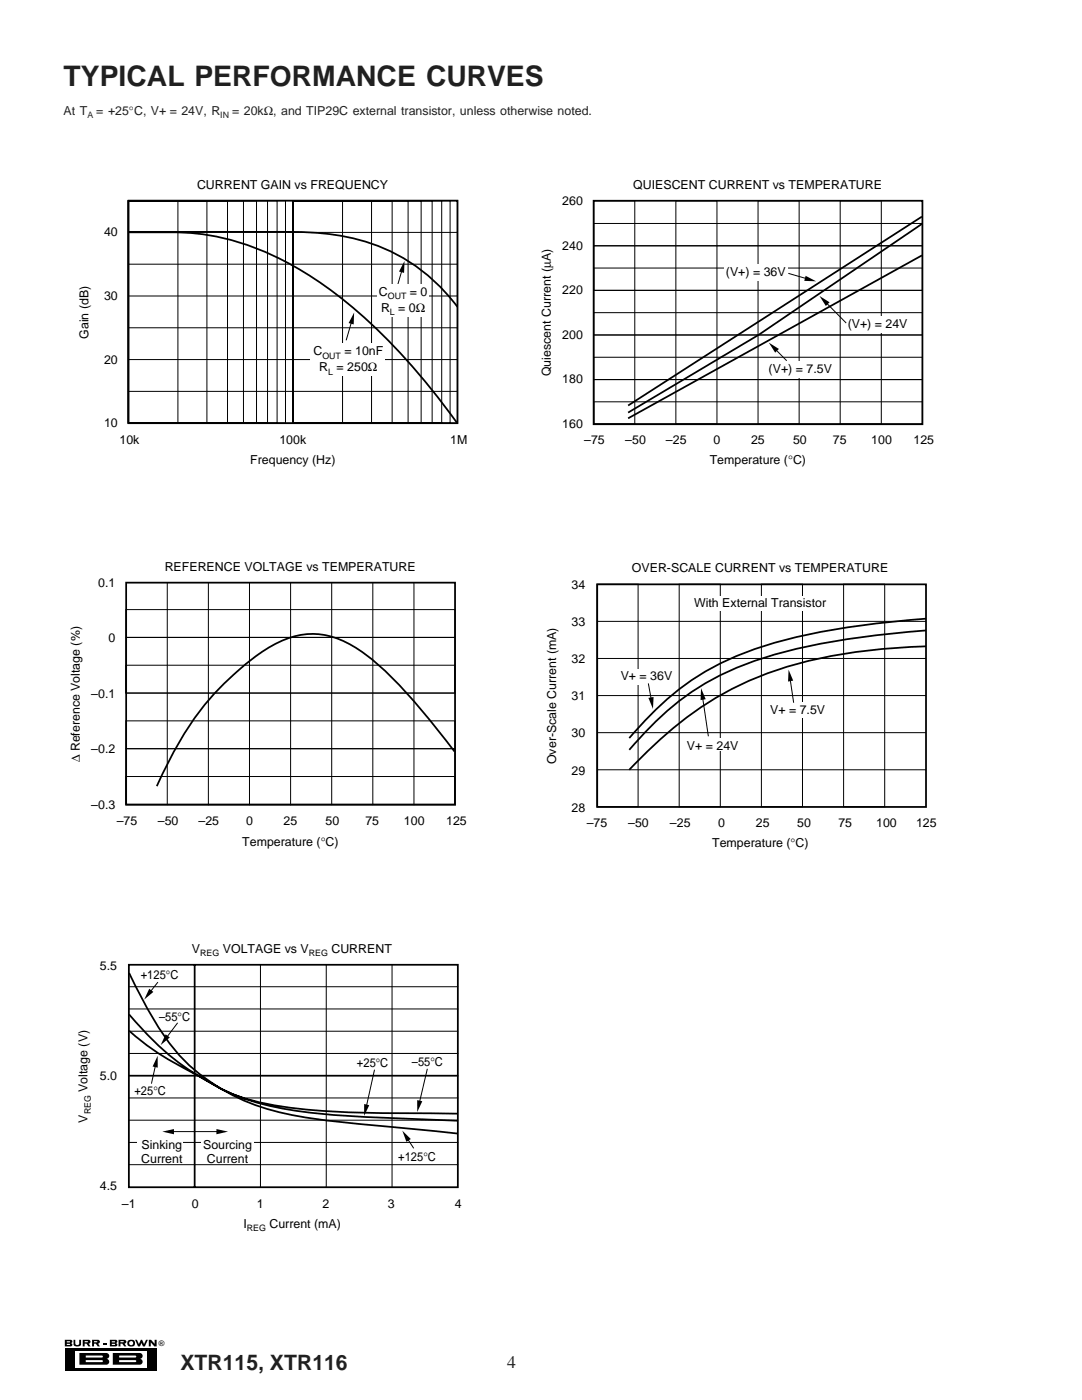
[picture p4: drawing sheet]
<svg xmlns="http://www.w3.org/2000/svg" width="216mm" height="279mm" viewBox="0 0 216 279" stroke-linecap="round" stroke-linejoin="round" font-family="sans-serif">
<path d="M12.9 269h18.4v4.6h-18.4z" fill="#000"/>
<path d="M14.9 269.6h14.4v3.4h-14.4z" fill="#fff"/>
<path d="M15.8 270h5.4a.58 .58 0 0 1 .6 .6 .58 .58 0 0 1-.6 .6 .58 .58 0 0 1 .6 .6 .58 .58 0 0 1-.6 .6h-5.4z" fill="#000"/>
<g fill="#fff">
<path d="M17.1 270.5h3.2l.2 .2-.2 .2h-3.2z"/>
<path d="M17.1 271.4h3.2l.2 .2-.2 .2h-3.2z"/>
</g>
<path d="M22.5 270h5.4a.58 .58 0 0 1 .6 .6 .58 .58 0 0 1-.6 .6 .58 .58 0 0 1 .6 .6 .58 .58 0 0 1-.6 .6h-5.4z" fill="#000"/>
<g fill="#fff">
<path d="M23.8 270.5h3.2l.2 .2-.2 .2h-3.2z"/>
<path d="M23.8 271.4h3.2l.2 .2-.2 .2h-3.2z"/>
</g>
<path d="M12.9 267.4h1.2a.33 .33 0 0 1 .3 .3 .33 .33 0 0 1-.3 .3 .33 .33 0 0 1 .3 .4 .33 .33 0 0 1-.3 .3h-1.2zM18.4 267.4h1.2a.38 .38 0 0 1 .3 .4 .38 .38 0 0 1-.3 .3l.3 .6h-.4l-.4-.5h-.3v.5h-.4z" fill="#000"/>
<path d="M18.8 267.7l.6 .1-.6 .1z" fill="#fff"/>
<path d="M14.7 267.4l.3 .1a.7 .7 0 0 0 .4 .9h.2a.92 .92 0 0 0 .2-1h.4v.1a.85 .85 0 0 1-.6 1.2h-.2a.61 .61 0 0 1-.7-.4zM21.9 267.4h1.2a.33 .33 0 0 1 .3 .3 .33 .33 0 0 1-.3 .3 .33 .33 0 0 1 .3 .4 .33 .33 0 0 1-.3 .3h-1.2z" fill="#000"/>
<g fill="#fff">
<path d="M22.3 267.7l.7 .1-.7 .1z"/>
<path d="M22.3 268.2l.7 .1-.7 .1z"/>
</g>
<path d="M23.7 267.4h1.1a.38 .38 0 0 1 .4 .4 .38 .38 0 0 1-.4 .3l.4 .6h-.4l-.4-.5h-.4v.5h-.3z" fill="#000"/>
<path d="M24 267.7l.7 .1-.7 .1z" fill="#fff"/>
<path d="M25.6 267.5l.3-.1a.74 .74 0 0 1 1 .7 .74 .74 0 0 1-1.1 .6 .68 .68 0 0 1-.2-1.2z" fill="#000"/>
<circle cx="26.2" cy="268.1" r=".4" fill="#fff"/>
<path d="M16.5 267.4h1.2a.38 .38 0 0 1 .4 .4 .38 .38 0 0 1-.4 .3l.4 .6h-.5l-.3-.5h-.4v.5h-.4zM27 267.4h.3l.4 .8 .4-.8h.2l.4 .8 .4-.8h.4l-.6 1.3h-.4l-.3-.7-.3 .7h-.3zM29.7 267.4h.4l.8 .8v-.8h.4v1.3h-.5l-.7-.8v.8h-.4z" fill="#000"/>
<path d="M16.9 267.7l.7 .1-.7 .1z" fill="#fff"/>
<path d="M20.6 268h.6v.3h-.6z" fill="#000"/>
<g fill="#fff">
<path d="M13.3 267.7l.7 .1-.7 .1z"/>
<path d="M13.3 268.2l.7 .1-.7 .1z"/>
</g>
<path d="M25.7 40h65.6v44.5h-65.6zM25.7 46.3h28.5a60.6 60.6 0 0 1 19.5 2.2 35.6 35.6 0 0 1 17.6 12.7M25.7 46.4h5.5a49 49 0 0 1 28.8 7.5 96.7 96.7 0 0 1 24.4 21.7l6.8 8.7" fill="none" stroke="#000" stroke-width=".35"/>
<path d="M70.7 62.4l-.1 2.3-1-.2z" fill="#000"/>
<g fill="none" stroke="#000" stroke-width=".2">
<path d="M25.6 40h9.9v44.5h-9.9zM25.6 40h15.7v44.5h-15.7zM25.6 40h19.8v44.5h-19.8zM25.6 40h23v44.5h-23zM25.6 40h25.6v44.5h-25.6zM25.6 40h27.8v44.5h-27.8zM25.6 40h29.7v44.5h-29.7zM25.6 40h31.4v44.5h-31.4zM25.6 40h32.9v44.5h-32.9zM25.7 46.4h65.6M25.7 52.7h65.6M25.7 59.1h65.6"/>
<path d="M58.5 40h15.6v44.5h-15.6zM58.5 40h19.7v44.5h-19.7zM58.5 40h22.9v44.5h-22.9zM58.5 40h25.5v44.5h-25.5zM58.5 40h27.7v44.5h-27.7zM58.5 40h29.6v44.5h-29.6zM58.5 40h31.3v44.5h-31.3zM58.5 40h32.8v44.5h-32.8zM58.5 40h9.9v44.5h-9.9zM25.7 65.4h65.6M25.7 71.8h65.6M25.7 78.1h65.6"/>
<path d="M70.3 63.8l-1.2 4.1"/>
</g>
<path d="M62 68.5h14.8v6.6h-14.8z" fill="#fff"/>
<path d="M80.7 52.1l-.1 2.4-1-.3z" fill="#000"/>
<path d="M80.3 53.5l-1.2 4.1" fill="none" stroke="#000" stroke-width=".2"/>
<path d="M75.4 56.6h10.2v6.6h-10.2z" fill="#fff"/>
<path d="M118.5 40.1h65.6v44.6h-65.6zM184 44.7l-32.6 22.1-26.1 15.5M184 43.2l-58.7 37.7M184 51l-58.7 32.5M25.2 116.3h65.6v44.3h-65.6zM90.7 150a115.3 115.3 0 0 0-16-18 20.6 20.6 0 0 0-11.7-5.5 16.9 16.9 0 0 0-9.9 3.1 55.9 55.9 0 0 0-19.7 22.9l-2.1 4.4" fill="none" stroke="#000" stroke-width=".35"/>
<g fill="none" stroke="#000" stroke-width=".2">
<path d="M118.5 44.6h65.6v4.4h-65.6zM118.5 49.1h65.6v8.9h-65.6zM118.5 53.5h65.6v4.4h-65.6zM118.5 40.1h8.2v44.6h-8.2zM134.9 40.1h8.2v44.6h-8.2zM151.3 40.1h8.2v44.6h-8.2zM157.3 54.6l4.2 1.2M167.7 40.1h8.2v44.6h-8.2zM118.5 62.4h65.6v4.4h-65.6zM118.5 71.3h65.6v4.4h-65.6zM118.5 75.8h65.6v8.8h-65.6zM118.5 66.9h65.6"/>
<path d="M118.5 80.2h65.6v4.4h-65.6zM33.4 116.3v44.4M41.6 116.3v44.4M49.8 116.3v44.4M58 116.3v44.4M66.2 116.3v44.4M74.4 116.3v44.4M82.6 116.3v44.4M25.1 127.2h65.7v11.1h-65.7zM25.1 121.7h65.7v5.5h-65.7zM25.1 132.8h65.7v5.5h-65.7zM25.1 143.9h65.7v5.5h-65.7z"/>
<path d="M25.1 149.4h65.7v11.1h-65.7zM25.1 155h65.7v5.5h-65.7z"/>
</g>
<path d="M160.8 55l2.1 1.1h-2.4z" fill="#000"/>
<g fill="#fff">
<path d="M144.5 52.7h12.8v3.3h-12.8z"/>
<path d="M169.2 63.1h11.8v3.3h-11.8z"/>
</g>
<path d="M163.5 59.1l2 1.2-.7 .8z" fill="#000"/>
<path d="M164.5 60.1l4.4 4.4" fill="none" stroke="#000" stroke-width=".2"/>
<path d="M153.8 72.1h11.8v3.3h-11.8z" fill="#fff"/>
<path d="M153.4 68.4l2 1.2-.7 .8zM157.4 133.6l.9 2.2-1.1 .2zM129.4 139.3l1-.2-.1 2.4z" fill="#000"/>
<path d="M154.4 69.4l2.6 2.6M119.1 116.6h8.2v44.4h-8.2zM135.5 116.6h8.2v44.4h-8.2zM151.9 116.6h8.2v44.4h-8.2zM168.3 116.6h8.2v44.4h-8.2zM119.2 124h65.6M119.2 131.4h65.6M119.2 138.8h65.6M129.4 136.4l.6 3.7M157.6 135.1l.8 5.1M119.2 146.2h65.6M119.2 153.6h65.6" fill="none" stroke="#000" stroke-width=".2"/>
<path d="M119.2 116.6h65.6v44.4h-65.6zM184.8 123.5a149.4 149.4 0 0 0-32.3 5.4 53 53 0 0 0-25.5 16.8l-1.4 1.6M184.8 125.8a149.4 149.4 0 0 0-32.3 5.4 53 53 0 0 0-25.5 16.9l-1.4 1.5M184.8 129a98.9 98.9 0 0 0-32.3 5.6 68.2 68.2 0 0 0-25.3 17.4l-1.6 1.6" fill="none" stroke="#000" stroke-width=".35"/>
<g fill="#fff">
<path d="M159.3 140.1h2v3.1h-2z"/>
<path d="M126.4 133.6h2v3.1h-2z"/>
</g>
<path d="M139.9 137.3l.9 2.2-1 .2z" fill="#000"/>
<path d="M140.1 138.8l1.2 8.1" fill="none" stroke="#000" stroke-width=".2"/>
<g fill="#fff">
<path d="M142.1 147.4h2v2.5h-2z"/>
<path d="M138 118.9h27.4v2.9h-27.4z"/>
</g>
<path d="M31.5 210.7v2.4l-1-.3zM32.4 225.8l2.3-.5v1.1zM43.2 225.3l2.3 .5-2.3 .6zM72.7 220.3l1 .3-1 2.1zM80.3 225.6l1.7 1.7-.9 .6zM83.2 219.5l1.1 .3-1 2.1z" fill="#000"/>
<g fill="none" stroke="#000" stroke-width=".2">
<path d="M25.7 196.9h65.7M52 192.5v44.4M65.1 192.5v44.4M78.2 192.5v44.4M25.7 201.4h65.7M25.7 205.8h65.7M25.7 210.2h65.7M25.7 219.1h65.7M31.1 212.5l-.9 3.8M74.7 213.5l-1.8 8.1M85.3 213.3l-1.6 6.9M25.7 223.6h65.7"/>
<path d="M25.7 228h65.7M25.7 232.4h65.7M33.8 225.8h10.3M81.2 227.2l1.4 2"/>
</g>
<path d="M25.7 192.5h65.7v44.4h-65.7zM25.8 194.2a75 75 0 0 0 9.4 15.8 40.1 40.1 0 0 0 23.2 12.6 261.6 261.6 0 0 0 23.6 2.7l9.4 .9M38.8 192.5v44.4M25.7 214.7h65.7M25.8 202.4a52.7 52.7 0 0 0 25.7 17.7 104.6 104.6 0 0 0 23.6 2.9l16.3 .7M25.8 205.7a66.8 66.8 0 0 0 14.7 9.5 33.5 33.5 0 0 0 13.9 5.3 173.6 173.6 0 0 0 28.7 1.7l8.3 .1" fill="none" stroke="#000" stroke-width=".35"/>
<g fill="#fff">
<path d="M27.4 227.3h9.2v2.6h-9.2z"/>
<path d="M40.2 227.3h10.5v2.6h-10.5z"/>
</g>
<path d="M29.8 197.3l.8 .7-1.8 1.5zM33.1 206.4l.8 .6-1.8 1.6z" fill="#000"/>
<path d="M31.5 196l-1.6 2.1M35.4 204.1l-2.2 3" fill="none" stroke="#000" stroke-width=".2"/>
<text font-size="5.6" fill="#231f20" x="12.7" y="17.2">TYPICAL PERFORMANCE CURVES</text>
<text font-size="4.2" fill="#231f20" x="36" y="273.5">XTR115, XTR116</text>
<text font-size="3.5" fill="#231f20" x="101.2" y="273">4</text>
<g font-size="2.5" fill="#231f20">
<text x="12.7" y="22.9">At T</text>
<text x="19.2" y="22.9">= +25°C, V+ = 24V, R</text>
<text x="46.3" y="22.9">= 20kΩ, and TIP29C external transistor, unless otherwise noted.</text>
</g>
<g font-size="2.5">
<text x="39.3" y="37.7">CURRENT GAIN vs FREQUENCY</text>
<text x="112.2" y="40.9">260</text>
<text x="126.4" y="37.7">QUIESCENT CURRENT vs TEMPERATURE</text>
<text x="20.8" y="47.2">40</text>
<text x="112.2" y="49.8">240</text>
<text x="20.8" y="59.9">30</text>
<text x="75.6" y="59">C</text>
<text x="81.8" y="59">= 0</text>
<text x="112.2" y="58.7">220</text>
<text x="144.8" y="55.1">(V+) = 36V</text>
<text x="76" y="62.2">R</text>
<text x="79.5" y="62.2">= 0Ω</text>
<text x="169.1" y="65.5">(V+) = 24V</text>
<text x="17.7" y="67.6" transform="rotate(-90 17.7 67.6)">Gain (dB)</text>
<text x="62.5" y="70.9">C</text>
<text x="68.7" y="70.9">= 10nF</text>
<text x="112.2" y="67.6">200</text>
<text x="20.8" y="72.5">20</text>
<text x="63.7" y="74">R = 250Ω</text>
<text x="109.9" y="75.1" transform="rotate(-90 109.9 75.1)">Quiescent Current (µA)</text>
<text x="112.2" y="76.5">180</text>
<text x="153.4" y="74.5">(V+) = 7.5V</text>
<text x="20.8" y="85.2">10</text>
<text x="23.8" y="88.5">10k</text>
<text x="55.8" y="88.5">100k</text>
<text x="89.8" y="88.5">1M</text>
<text x="112.2" y="85.4">160</text>
<text x="116.6" y="88.5">–75</text>
<text x="124.8" y="88.5">–50</text>
<text x="132.9" y="88.5">–25</text>
<text x="142.4" y="88.5">0</text>
<text x="149.9" y="88.5">25</text>
<text x="158.2" y="88.5">50</text>
<text x="166.2" y="88.5">75</text>
<text x="173.9" y="88.5">100</text>
<text x="182.3" y="88.5">125</text>
<text x="49.9" y="92.6">Frequency (Hz)</text>
<text x="141.6" y="92.6">Temperature (°C)</text>
<text x="32.9" y="113.9">REFERENCE VOLTAGE vs TEMPERATURE</text>
<text x="19.6" y="117.1">0.1</text>
<text x="114.1" y="117.5">34</text>
<text x="126.1" y="114.2">OVER-SCALE CURRENT vs TEMPERATURE</text>
<text x="114.1" y="124.9">33</text>
<text x="138.5" y="121.2">With External Transistor</text>
<text x="21.7" y="128.2">0</text>
<text x="114.1" y="132.4">32</text>
<text x="123.9" y="135.8">V+ = 36V</text>
<text x="18.2" y="139.3">–0.1</text>
<text x="114.1" y="139.8">31</text>
<text x="153.7" y="142.5">V+ = 7.5V</text>
<text x="114.1" y="147.2">30</text>
<text x="137.1" y="149.6">V+ = 24V</text>
<text x="15.9" y="152.1" transform="rotate(-90 15.9 152.1)">∆ Reference Voltage (%)</text>
<text x="18.2" y="150.3">–0.2</text>
<text x="111" y="152.5" transform="rotate(-90 111 152.5)">Over-Scale Current (mA)</text>
<text x="114.1" y="154.6">29</text>
<text x="18.2" y="161.4">–0.3</text>
<text x="114.1" y="162">28</text>
<text x="23.3" y="164.7">–75</text>
<text x="31.5" y="164.7">–50</text>
<text x="39.6" y="164.7">–25</text>
<text x="49.1" y="164.7">0</text>
<text x="56.6" y="164.7">25</text>
<text x="65" y="164.7">50</text>
<text x="72.9" y="164.7">75</text>
<text x="80.6" y="164.7">100</text>
<text x="89" y="164.7">125</text>
<text x="117.1" y="165">–75</text>
<text x="125.3" y="165">–50</text>
<text x="133.7" y="165">–25</text>
<text x="143.3" y="165">0</text>
<text x="150.8" y="165">25</text>
<text x="159.1" y="165">50</text>
<text x="167.3" y="165">75</text>
<text x="174.8" y="165">100</text>
<text x="182.8" y="165">125</text>
<text x="48.3" y="168.8">Temperature (°C)</text>
<text x="142.1" y="169.1">Temperature (°C)</text>
<text x="38.3" y="190.1">V</text>
<text x="44.5" y="190.1">VOLTAGE vs V</text>
<text x="66.1" y="190.1">CURRENT</text>
<text x="19.9" y="193.5">5.5</text>
<text x="28.1" y="195.4">+125°C</text>
<text x="31.7" y="203.7">–55°C</text>
<text x="19.9" y="215.5">5.0</text>
<text x="71.2" y="213">+25°C</text>
<text x="82.2" y="212.8">–55°C</text>
<text x="17.4" y="217.9" transform="rotate(-90 17.4 217.9)">Voltage (V)</text>
<text x="26.8" y="218.6">+25°C</text>
<text x="17.4" y="224.1" transform="rotate(-90 17.4 224.1)">V</text>
<text x="28.2" y="232.1">Current</text>
<text x="28.2" y="229.3">Sinking</text>
<text x="40.5" y="229.3">Sourcing</text>
<text x="41.3" y="232.1">Current</text>
<text x="79.5" y="231.6">+125°C</text>
<text x="19.9" y="237.6">4.5</text>
<text x="24.3" y="241">–1</text>
<text x="38.3" y="241">0</text>
<text x="48.6" y="245">I</text>
<text x="51.3" y="241">1</text>
<text x="53.8" y="245">Current (mA)</text>
<text x="64.4" y="241">2</text>
<text x="77.4" y="241">3</text>
<text x="90.8" y="241">4</text>
</g>
<g font-size="1.8" fill="#231f20">
<text x="17.4" y="23.5">A</text>
<text x="43.9" y="23.5">IN</text>
</g>
<g font-size="1.8">
<text x="77.4" y="59.7">OUT</text>
<text x="77.8" y="62.9">L</text>
<text x="64.3" y="71.6">OUT</text>
<text x="65.5" y="74.7">L</text>
<text x="40" y="190.8">REG</text>
<text x="61.6" y="190.8">REG</text>
<text x="18.1" y="222.4" transform="rotate(-90 18.1 222.4)">REG</text>
<text x="49.3" y="245.7">REG</text>
</g>
<text font-size="1.5" x="31.7" y="268.5">®</text>
</svg>
